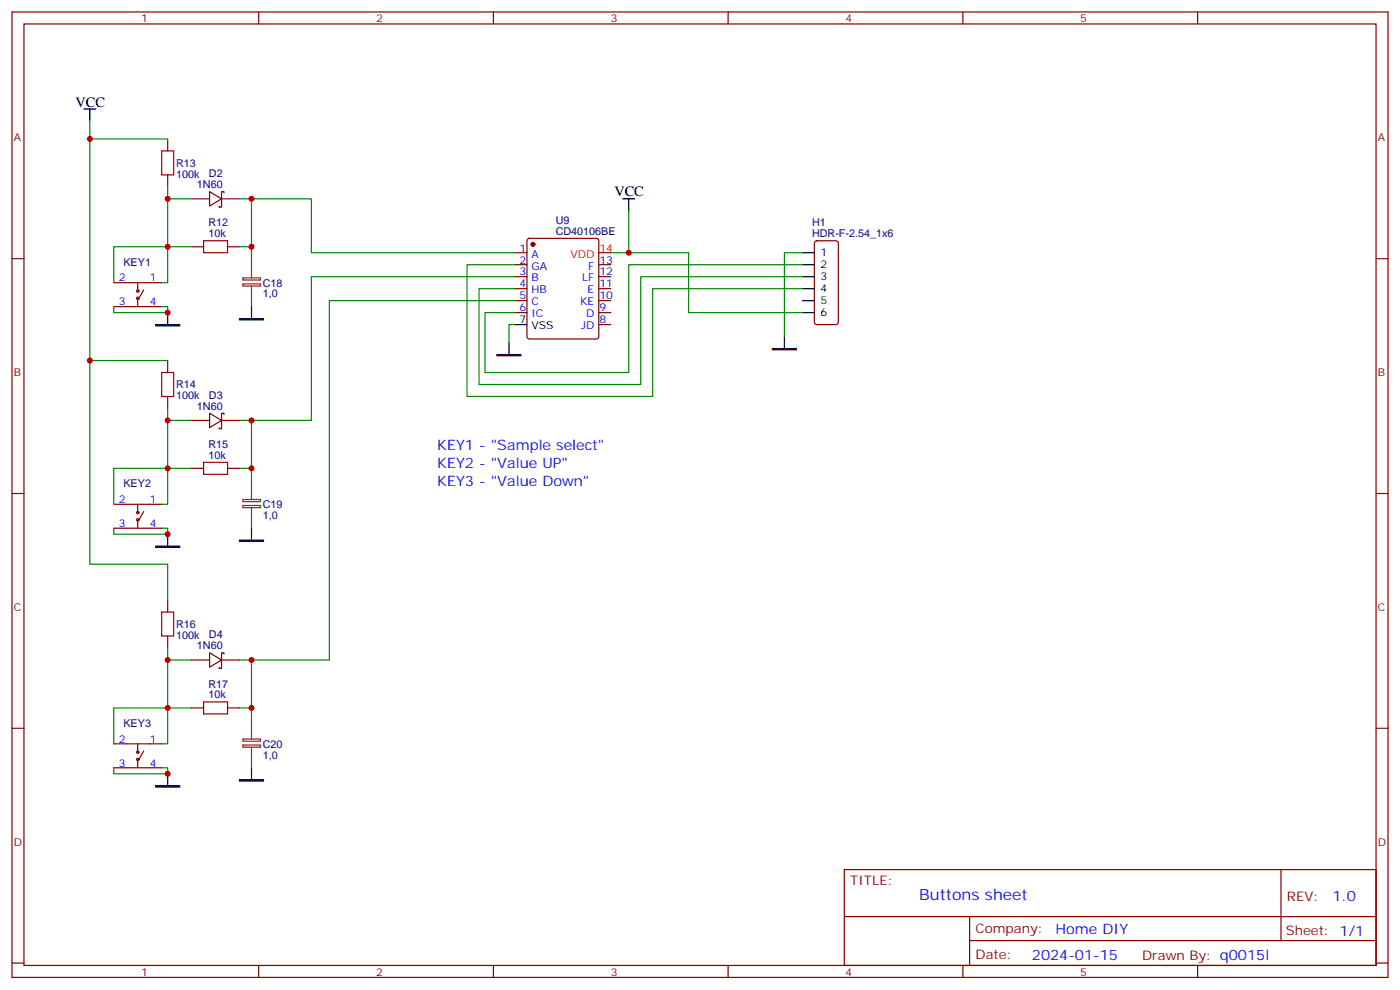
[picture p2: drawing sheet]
<svg xmlns="http://www.w3.org/2000/svg" width="412mm" height="292mm" viewBox="0 0 412 292" stroke-linecap="round" stroke-linejoin="round" font-family="sans-serif">
<g fill="none" stroke="#870000" stroke-width=".35">
<path d="M3.5 3.5h405.4v284.4h-405.4zM7.1 7.1h398.2v277.2h-398.2zM76.2 3.5v3.6M145.3 3.5v3.6M214.5 3.5v3.6M283.6 3.5v3.6M352.8 3.5v3.6M49.4 40.9v3.6M49.4 51.5v3.5M56.4 58.6h5.3M61.7 56.4l3.6 2.2-3.6 2.1zM65.3 58.6h5.3"/>
<path d="M66 56.8v-.4h-.7v4.6h-.7v-.3M3.5 76.2h3.6M56.4 72.7h3.6M67 72.7h3.6M151.7 74.4h3.5M151.7 78h3.5M155.5 70.4l.4-.2h19.8l.5 .2 .2 .5v28.2l-.2 .5-.5 .2h-19.8l-.5-.2-.2-.5v-28.2zM176.4 78h3.5M240.1 71.1l.5-.2h5.6l.7 .4v23.6l-.4 .6-5.9 .1-.7-.5v-23.5zM405.3 76.2h3.6M33.5 90.3h14.1M33.5 83.3h14.1"/>
<path d="M40.6 83.3v2.4M40.6 87.8v2.5M42.3 85.4l-1.4 2.4M151.7 81.5h3.5M151.7 85h3.5M151.7 88.5h3.5M151.7 92.1h3.5M176.4 81.5h3.5M176.4 85h3.5M176.4 88.5h3.5M176.4 92.1h3.5M176.4 95.6h3.5"/>
<path d="M49.4 106.2v3.5M49.4 116.8v3.5M56.4 123.8h5.3M56.4 137.9h3.6M61.7 121.7l3.6 2.1-3.6 2.1zM65.3 123.8h5.3M66 122.1v-.4h-.7v4.6h-.7v-.4M67 137.9h3.6M3.5 145.3h3.6M33.5 155.6h14.1M33.5 148.5h14.1M40.6 148.5v2.5"/>
<path d="M40.6 153.1v2.5M42.3 150.6l-1.4 2.5M405.3 145.3h3.6M49.4 176.7v3.6M49.4 187.3v3.6M56.4 194.4h5.3M61.7 192.3l3.6 2.1-3.6 2.1zM65.3 194.4h5.3M66 192.6v-.3h-.7v4.5h-.7v-.3M3.5 214.5h3.6M33.5 219.1h14.1M40.6 219.1v2.4"/>
<path d="M56.4 208.5h3.6M67 208.5h3.6M405.3 214.5h3.6M33.5 226.1h14.1M40.6 223.7v2.4M42.3 221.2l-1.4 2.5M248.7 256.1h156.6v28.2h-156.6zM377.3 256.1v20.9M248.7 270h156.5M285.6 277h119.6M285.6 270v14.1M3.5 283.6h3.6"/>
<path d="M76.2 284.3v3.6M145.3 284.3v3.6M214.5 284.3v3.6M283.6 284.3v3.6M352.8 284.3v3.6M405.3 283.6h3.6"/>
<circle cx="40.6" cy="85.7" r=".35"/>
<circle cx="40.6" cy="87.8" r=".35"/>
<circle cx="40.6" cy="153.1" r=".35"/>
<circle cx="40.6" cy="151" r=".35"/>
<circle cx="40.6" cy="221.5" r=".35"/>
<circle cx="40.6" cy="223.7" r=".35"/>
</g>
<circle cx="157" cy="72" r=".53" fill="#870000" stroke="#870000" stroke-width=".35"/>
<g fill="none" stroke="#000" stroke-width=".35">
<path d="M24.7 32.1h3.5M26.5 32.1v3.5M183.4 58.6h3.6M185.2 58.6v3.5M236.4 74.4h3.5M236.4 78h3.5M49.4 92.1v3.5M74.1 90.3v3.5M151.7 95.6h3.5M231.1 99.1v3.6M236.4 81.5h3.5M236.4 85h3.5"/>
<path d="M236.4 88.5h3.5M236.4 92.1h3.5M149.9 100.9v3.5M49.4 157.3v3.6M74.1 155.6v3.5M49.4 227.9v3.5M74.1 226.1v3.6"/>
</g>
<path d="M176.4 74.4h3.5" fill="none" stroke="#f00" stroke-width=".35"/>
<path d="M45.9 95.6h7v.4h-7zM70.6 93.8h7v.4h-7zM146.4 104.4h7.1v.4h-7.1zM227.5 102.7h7.1v.3h-7.1zM70.6 159.1h7v.4h-7zM45.9 160.9h7v.3h-7zM45.9 231.4h7v.4h-7zM70.6 229.7h7v.3h-7z" fill="#000" stroke="#000" stroke-width=".35"/>
<path d="M47.6 44.5h3.6v7h-3.6zM60 70.9h7v3.5h-7zM47.6 109.7h3.6v7.1h-3.6zM60 136.2h7v3.5h-7zM47.6 180.3h3.6v7h-3.6zM60 206.7h7v3.6h-7z" fill="none" stroke="#a10000" stroke-width=".35"/>
<path d="M74.1 76.2v5.6M71.5 83.6h5.2v.6h-5.2zM71.5 81.8h5.2v.7h-5.2zM74.1 84.3v6M71.5 148.9h5.2v.6h-5.2zM71.5 147.1h5.2v.6h-5.2zM74.1 141.5v5.6M74.1 149.6v6M71.5 219.4h5.2v.7h-5.2zM71.5 217.7h5.2v.6h-5.2zM74.1 212v5.7M74.1 220.1v6" fill="none" stroke="#8c2424" stroke-width=".35"/>
<g fill="none" stroke="#008700" stroke-width=".35">
<path d="M26.5 35.6v5.3M49.4 55v28.3h-1.8M49.4 40.9h-22.9v65.3M49.4 58.6h7M70.6 58.6h3.5v17.6M74.1 58.6h17.6v15.8h60M56.4 72.7h-22.9v10.6M70.6 72.7h3.5M151.7 78h-14.1v38.8h54.7v-31.8h44.1M185.2 62.1v12.3h-5.3M185.2 74.4h17.6v17.7h33.6M236.4 78h-51.2v31.7h-42.3v-17.6h8.8"/>
<path d="M236.4 74.4h-5.3v24.7M33.5 90.3v1.8h15.9v-1.8h-1.8M151.7 95.6h-1.8v5.3M151.7 81.5h-60v42.3h-17.6M151.7 88.5h-54.7v105.9h-22.9M236.4 81.5h-47.7v31.7h-47.6v-28.2h10.6M49.4 106.2h-22.9v60h22.9v10.5M49.4 120.3v28.2h-1.8M49.4 123.8h7M56.4 137.9h-22.9v10.6M70.6 123.8h3.5v17.7M70.6 137.9h3.5"/>
<path d="M33.5 155.6v1.7h15.9v-1.7h-1.8M49.4 190.9v28.2h-1.8M49.4 194.4h7M70.6 194.4h3.5v17.6M56.4 208.5h-22.9v10.6M70.6 208.5h3.5M33.5 226.1v1.8h15.9v-1.8h-1.8"/>
</g>
<g fill="#c00">
<circle cx="49.4" cy="58.6" r=".88"/>
<circle cx="49.4" cy="72.7" r=".88"/>
<circle cx="74.1" cy="72.7" r=".88"/>
<circle cx="74.1" cy="137.9" r=".88"/>
<circle cx="49.4" cy="137.9" r=".88"/>
<circle cx="49.4" cy="123.8" r=".88"/>
<circle cx="74.1" cy="208.5" r=".88"/>
<circle cx="49.4" cy="208.5" r=".88"/>
<circle cx="49.4" cy="194.4" r=".88"/>
<circle cx="74.1" cy="58.6" r=".88"/>
<circle cx="74.1" cy="123.8" r=".88"/>
<circle cx="74.1" cy="194.4" r=".88"/>
<circle cx="185.2" cy="74.4" r=".88"/>
<circle cx="26.5" cy="106.2" r=".88"/>
<circle cx="26.5" cy="40.9" r=".88"/>
<circle cx="49.4" cy="157.3" r=".88"/>
<circle cx="49.4" cy="92.1" r=".88"/>
<circle cx="49.4" cy="227.9" r=".88"/>
</g>
<text font-size="4.6" fill="#00f" x="270.8" y="265.1">Buttons sheet</text>
<g font-size="4.2">
<text x="22.2" y="31.4">VCC</text>
<text x="181" y="57.9">VCC</text>
</g>
<g font-size="4.2" fill="#00f">
<text x="128.8" y="132.6">KEY1 - &quot;Sample select&quot;</text>
<text x="128.8" y="137.9">KEY2 - &quot;Value UP&quot;</text>
<text x="128.8" y="143.2">KEY3 - &quot;Value Down&quot;</text>
<text x="392.5" y="265.4">1.0</text>
<text x="310.9" y="274.9">Home DIY</text>
<text x="304" y="282.7">2024-01-15</text>
</g>
<g font-size="3.9" fill="#800">
<text x="250.5" y="260.7">TITLE:</text>
<text x="379.1" y="265.4">REV:</text>
<text x="287.4" y="274.9">Company:</text>
<text x="378.7" y="275.5">Sheet: 1/1</text>
<text x="287.4" y="282.6">Date:</text>
<text x="336.4" y="282.7">Drawn By: q0015l</text>
</g>
<g font-size="3.2" fill="#800">
<text x="41.6" y="6.5">1</text>
<text x="110.8" y="6.5">2</text>
<text x="179.9" y="6.5">3</text>
<text x="249.1" y="6.5">4</text>
<text x="318.2" y="6.5">5</text>
<text x="4.1" y="41.6">A</text>
<text x="405.9" y="41.6">A</text>
<text x="4.1" y="110.8">B</text>
<text x="405.9" y="110.8">B</text>
<text x="4.1" y="179.9">C</text>
<text x="405.9" y="179.9">C</text>
<text x="4.1" y="249.1">D</text>
<text x="405.9" y="249.1">D</text>
<text x="41.6" y="287.3">1</text>
<text x="110.8" y="287.3">2</text>
<text x="179.9" y="287.3">3</text>
<text x="249.1" y="287.3">4</text>
<text x="318.2" y="287.3">5</text>
</g>
<g font-size="3.2" fill="#000080">
<text x="51.9" y="52.3">100k</text>
<text x="51.9" y="49.1">R13</text>
<text x="61.5" y="52.2">D2</text>
<text x="58" y="55.4">1N60</text>
<text x="163.7" y="66">U9</text>
<text x="61.4" y="69.9">10k</text>
<text x="61.4" y="66.7">R12</text>
<text x="163.7" y="69.1">CD40106BE</text>
<text x="239.2" y="69.9">HDR-F-2.54_1x6</text>
<text x="239.2" y="66.6">H1</text>
<text x="36.4" y="78.3">KEY1</text>
<text x="77.4" y="87.6">1,0</text>
<text x="77.4" y="84.4">C18</text>
<text x="51.9" y="117.6">100k</text>
<text x="51.9" y="114.4">R14</text>
<text x="61.5" y="117.4">D3</text>
<text x="58" y="120.7">1N60</text>
<text x="61.4" y="131.9">R15</text>
<text x="61.4" y="135.1">10k</text>
<text x="36.4" y="143.5">KEY2</text>
<text x="77.4" y="149.7">C19</text>
<text x="77.4" y="152.9">1,0</text>
<text x="51.9" y="184.9">R16</text>
<text x="51.9" y="188.2">100k</text>
<text x="58" y="191.2">1N60</text>
<text x="61.5" y="188">D4</text>
<text x="61.4" y="202.5">R17</text>
<text x="61.4" y="205.7">10k</text>
<text x="36.4" y="214.1">KEY3</text>
<text x="77.4" y="220.2">C20</text>
<text x="77.4" y="223.4">1,0</text>
</g>
<g font-size="3.2" fill="#00f">
<text x="153" y="74.1">1</text>
<text x="153" y="77.6">2</text>
<text x="156.5" y="75.8">A</text>
<text x="176.6" y="77.6">13</text>
<text x="35" y="82.9">2</text>
<text x="44.1" y="82.9">1</text>
<text x="153" y="81.1">3</text>
<text x="156.5" y="79.4">GA</text>
<text x="156.5" y="82.9">B</text>
<text x="171.5" y="82.9">LF</text>
<text x="173.3" y="79.4">F</text>
<text x="176.6" y="81.1">12</text>
<text x="35" y="90">3</text>
<text x="44.1" y="90">4</text>
<text x="153" y="84.7">4</text>
<text x="153" y="88.2">5</text>
<text x="156.5" y="86.4">HB</text>
<text x="156.5" y="90">C</text>
<text x="170.9" y="90">KE</text>
<text x="173.1" y="86.4">E</text>
<text x="176.6" y="88.2">10</text>
<text x="176.6" y="84.7">11</text>
<text x="153" y="91.7">6</text>
<text x="156.5" y="93.5">IC</text>
<text x="172.6" y="93.5">D</text>
<text x="176.6" y="95.2">8</text>
<text x="176.6" y="91.7">9</text>
<text x="171.2" y="97">JD</text>
<text x="35" y="148.2">2</text>
<text x="44.1" y="148.2">1</text>
<text x="35" y="155.2">3</text>
<text x="44.1" y="155.2">4</text>
<text x="35" y="218.7">2</text>
<text x="44.1" y="218.7">1</text>
<text x="35" y="225.8">3</text>
<text x="44.1" y="225.8">4</text>
</g>
<g font-size="3.2" fill="#f00">
<text x="168" y="75.8">VDD</text>
<text x="176.6" y="74.1">14</text>
</g>
<g font-size="3.2">
<text x="241.7" y="75.5">1</text>
<text x="241.7" y="79">2</text>
<text x="241.7" y="82.6">3</text>
<text x="241.7" y="86.1">4</text>
<text x="241.7" y="89.6">5</text>
<text x="153" y="95.2">7</text>
<text x="241.7" y="93.1">6</text>
<text x="156.5" y="97">VSS</text>
</g>
</svg>
